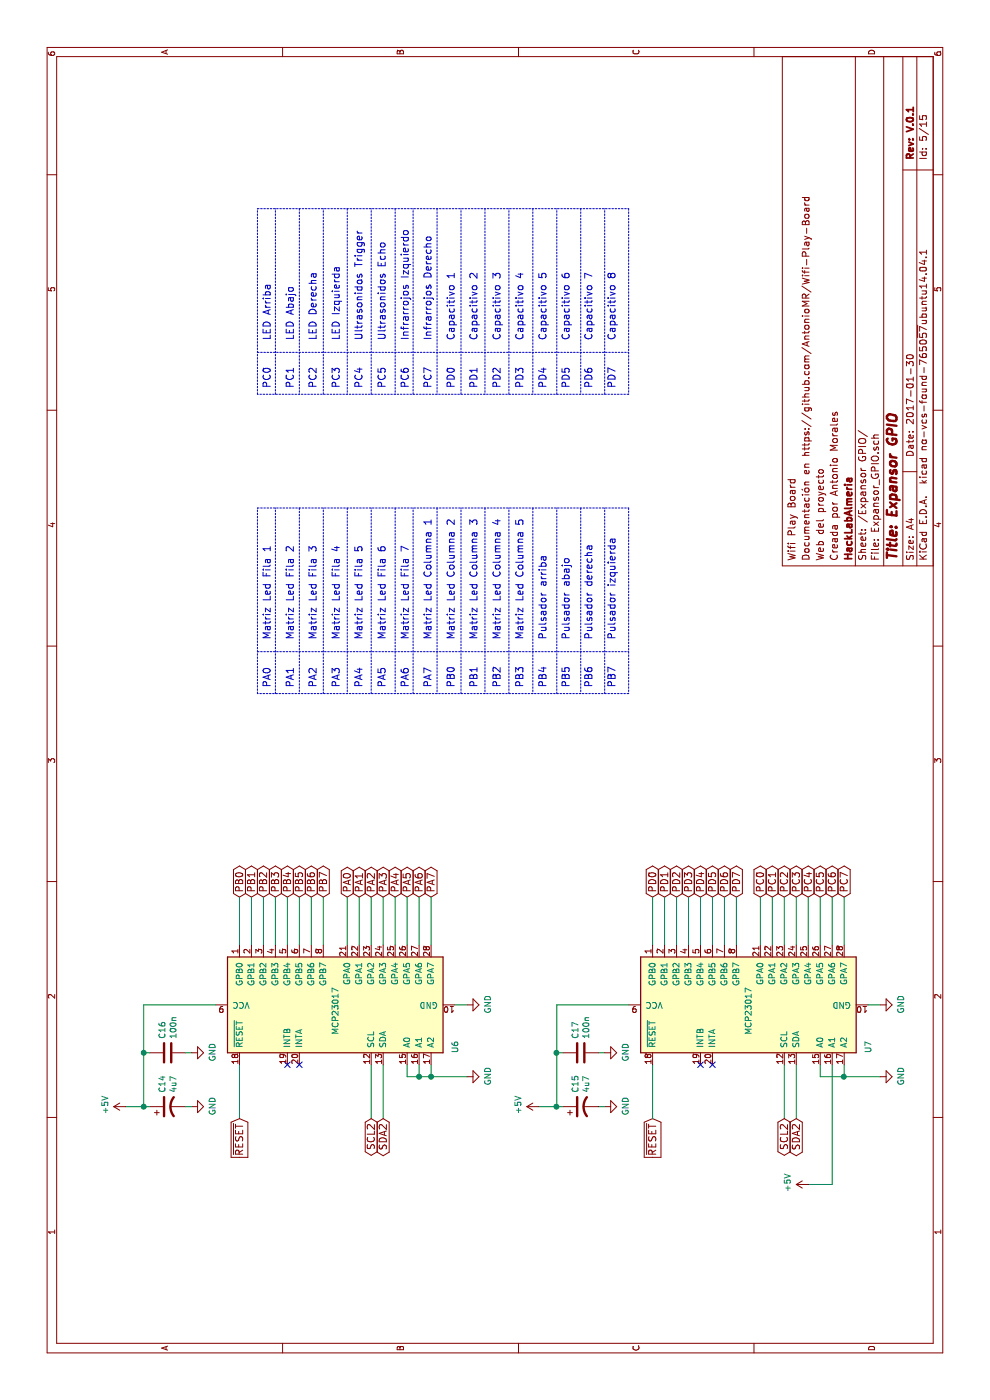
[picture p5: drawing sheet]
EESchema Schematic File Version 2
LIBS:power
LIBS:device
LIBS:transistors
LIBS:conn
LIBS:linear
LIBS:regul
LIBS:74xx
LIBS:cmos4000
LIBS:adc-dac
LIBS:memory
LIBS:xilinx
LIBS:microcontrollers
LIBS:dsp
LIBS:microchip
LIBS:analog_switches
LIBS:motorola
LIBS:texas
LIBS:intel
LIBS:audio
LIBS:interface
LIBS:digital-audio
LIBS:philips
LIBS:display
LIBS:cypress
LIBS:siliconi
LIBS:opto
LIBS:atmel
LIBS:contrib
LIBS:valves
LIBS:Interfaces
LIBS:Microcontroladores
LIBS:connector
LIBS:Pasivos
LIBS:matriz_led
LIBS:Sensores
LIBS:Reles
LIBS:Reguladores
LIBS:Transistores
LIBS:Wifi_PB-cache
EELAYER 26 0
EELAYER END
$Descr A4 11693 8268
encoding utf-8
Sheet 5 15
Title "Expansor GPIO"
Date "2017-01-30"
Rev "V.0.1"
Comp "HackLabAlmeria"
Comment1 "Creada por Antonio Morales"
Comment2 "Web del proyecto "
Comment3 "Documentación en https://github.com/AntonioMR/Wifi-Play-Board"
Comment4 "Wifi Play Board"
$EndDescr
$Comp
L MCP23017 U6
U 1 1
P 3300 2800
F 0 "U6" H 3650 1800 50  0000 C CNN
F 1 "MCP23017" H 3350 2800 50  0000 C CNN
F 2 "Housings_SSOP:SSOP-28_5.3x10.2mm_Pitch0.65mm" H 3350 1850 50  0001 L CNN
F 3 "" H 3550 3800 50  0001 C CNN
F 4 "MICROCHIP TECHNOLOGY" H 3300 2800 60  0001 C CNN "Fabricante"
F 5 "MCP23017-E/SS" H 3300 2800 60  0001 C CNN "Ref"
F 6 "~" H 3300 2800 60  0001 C CNN "Potencia"
F 7 "~" H 3300 2800 60  0001 C CNN "Tolerancia"
F 8 "rs" H 3300 2800 60  0001 C CNN "Provedor"
F 9 "681-1128" H 3300 2800 60  0001 C CNN "Ref_Proveedor"
	1    3300 2800
	-1   0    0    -1  
$EndComp
$Comp
L CP1 C14
U 1 1
P 2450 1400
F 0 "C14" H 2565 1446 50  0000 L CNN
F 1 "4u7" H 2565 1355 50  0000 L CNN
F 2 "Capacitors_SMD:C_1206" H 2450 1400 50  0001 C CNN
F 3 "" H 2450 1400 50  0000 C CNN
F 4 "SAMSUNG" H 1650 1750 60  0001 C CNN "Fabricante"
F 5 "CL31F475ZOFNNNE" H 1650 1750 60  0001 C CNN "Ref"
F 6 "~" H 1650 1750 60  0001 C CNN "Potencia"
F 7 "~" H 1650 1750 60  0001 C CNN "Tolerancia"
F 8 "TME" H 1650 1750 60  0001 C CNN "Provedor"
F 9 "CL31F475ZOFNNNE" H 1650 1750 60  0001 C CNN "Ref_Proveedor"
	1    2450 1400
	1    0    0    -1  
$EndComp
$Comp
L C C16
U 1 1
P 2900 1400
F 0 "C16" H 3015 1446 50  0000 L CNN
F 1 "100n" H 3015 1355 50  0000 L CNN
F 2 "Capacitors_SMD:C_0805" H 2938 1250 50  0001 C CNN
F 3 "" H 2900 1400 50  0000 C CNN
F 4 "SAMSUNG" H 7000 1050 60  0001 C CNN "Fabricante"
F 5 "CL21B104KBCNNNC" H 7000 1050 60  0001 C CNN "Ref"
F 6 "~" H 7000 1050 60  0001 C CNN "Potencia"
F 7 "~" H 7000 1050 60  0001 C CNN "Tolerancia"
F 8 "TME" H 7000 1050 60  0001 C CNN "Provedor"
F 9 "CL21B104KBCNNNC" H 7000 1050 60  0001 C CNN "Ref_Proveedor"
	1    2900 1400
	1    0    0    -1  
$EndComp
$Comp
L GND #PWR052
U 1 1
P 3300 3900
F 0 "#PWR052" H 3300 3650 50  0001 C CNN
F 1 "GND" H 3305 3727 50  0000 C CNN
F 2 "" H 3300 3900 50  0000 C CNN
F 3 "" H 3300 3900 50  0000 C CNN
	1    3300 3900
	1    0    0    -1  
$EndComp
Wire Wire Line
	3300 3900 3300 3800
$Comp
L GND #PWR053
U 1 1
P 2700 3900
F 0 "#PWR053" H 2700 3650 50  0001 C CNN
F 1 "GND" H 2705 3727 50  0000 C CNN
F 2 "" H 2700 3900 50  0000 C CNN
F 3 "" H 2700 3900 50  0000 C CNN
	1    2700 3900
	1    0    0    -1  
$EndComp
Text GLabel 4200 2000 2    60   BiDi ~ 0
PB0
Wire Wire Line
	4200 2000 3800 2000
Text GLabel 4200 2100 2    60   BiDi ~ 0
PB1
Text GLabel 4200 2200 2    60   BiDi ~ 0
PB2
Text GLabel 4200 2300 2    60   BiDi ~ 0
PB3
Text GLabel 4200 2400 2    60   BiDi ~ 0
PB4
Text GLabel 4200 2500 2    60   BiDi ~ 0
PB5
Text GLabel 4200 2600 2    60   BiDi ~ 0
PB6
Text GLabel 4200 2700 2    60   BiDi ~ 0
PB7
Wire Wire Line
	4200 2100 3800 2100
Wire Wire Line
	3800 2200 4200 2200
Wire Wire Line
	4200 2300 3800 2300
Wire Wire Line
	3800 2400 4200 2400
Wire Wire Line
	4200 2500 3800 2500
Wire Wire Line
	3800 2600 4200 2600
Wire Wire Line
	4200 2700 3800 2700
Text GLabel 4200 2900 2    60   BiDi ~ 0
PA0
Wire Wire Line
	4200 2900 3800 2900
Text GLabel 4200 3000 2    60   BiDi ~ 0
PA1
Text GLabel 4200 3100 2    60   BiDi ~ 0
PA2
Text GLabel 4200 3200 2    60   BiDi ~ 0
PA3
Text GLabel 4200 3300 2    60   BiDi ~ 0
PA4
Text GLabel 4200 3400 2    60   BiDi ~ 0
PA5
Text GLabel 4200 3500 2    60   BiDi ~ 0
PA6
Text GLabel 4200 3600 2    60   BiDi ~ 0
PA7
Wire Wire Line
	4200 3000 3800 3000
Wire Wire Line
	3800 3100 4200 3100
Wire Wire Line
	4200 3200 3800 3200
Wire Wire Line
	3800 3300 4200 3300
Wire Wire Line
	4200 3400 3800 3400
Wire Wire Line
	3800 3500 4200 3500
Wire Wire Line
	4200 3600 3800 3600
Wire Wire Line
	2450 1200 3300 1200
Wire Wire Line
	2450 1050 2450 1250
$Comp
L GND #PWR054
U 1 1
P 2450 1600
F 0 "#PWR054" H 2450 1350 50  0001 C CNN
F 1 "GND" H 2455 1427 50  0000 C CNN
F 2 "" H 2450 1600 50  0000 C CNN
F 3 "" H 2450 1600 50  0000 C CNN
	1    2450 1600
	1    0    0    -1  
$EndComp
Wire Wire Line
	2450 1600 2450 1550
Wire Wire Line
	2900 1600 2900 1550
Wire Wire Line
	2900 1250 2900 1200
Connection ~ 2900 1200
$Comp
L GND #PWR055
U 1 1
P 2900 1600
F 0 "#PWR055" H 2900 1350 50  0001 C CNN
F 1 "GND" H 2905 1427 50  0000 C CNN
F 2 "" H 2900 1600 50  0000 C CNN
F 3 "" H 2900 1600 50  0000 C CNN
	1    2900 1600
	1    0    0    -1  
$EndComp
$Comp
L +5V #PWR056
U 1 1
P 2450 1050
F 0 "#PWR056" H 2450 900 50  0001 C CNN
F 1 "+5V" H 2465 1223 50  0000 C CNN
F 2 "" H 2450 1050 50  0000 C CNN
F 3 "" H 2450 1050 50  0000 C CNN
	1    2450 1050
	1    0    0    -1  
$EndComp
Connection ~ 2450 1200
Text Notes 5950 5150 0    60   ~ 0
PA0\n\nPA1\n\nPA2\n\nPA3\n\nPA4\n\nPA5\n\nPA6\n\nPA7\n\nPB0\n\nPB1\n\nPB2\n\nPB3\n\nPB4\n\nPB5\n\nPB6\n\nPB7
Text Notes 6350 5150 0    60   ~ 0
Matriz Led Fila 1\n\nMatriz Led Fila 2\n\nMatriz Led Fila 3\n\nMatriz Led Fila 4\n\nMatriz Led Fila 5\n\nMatriz Led Fila 6\n\nMatriz Led Fila 7\n\nMatriz Led Columna 1\n\nMatriz Led Columna 2\n\nMatriz Led Columna 3\n\nMatriz Led Columna 4\n\nMatriz Led Columna 5\n\nPulsador arriba\n\nPulsador abajo\n\nPulsador derecha\n\nPulsador izquierda
Wire Notes Line
	5900 2300 7450 2300
Wire Notes Line
	7450 2500 5900 2500
Wire Notes Line
	5900 2700 7450 2700
Wire Notes Line
	7450 2900 5900 2900
Wire Notes Line
	5900 3100 7450 3100
Wire Notes Line
	7450 3300 5900 3300
Wire Notes Line
	5900 3450 7450 3450
Wire Notes Line
	7450 3650 5900 3650
Wire Notes Line
	5900 3850 7450 3850
Wire Notes Line
	7450 4050 5900 4050
Wire Notes Line
	5900 4250 7450 4250
Wire Notes Line
	7450 4450 5900 4450
Wire Notes Line
	5900 4650 7450 4650
Wire Notes Line
	7450 2150 7450 5250
Wire Notes Line
	7450 5250 5900 5250
Wire Notes Line
	5900 2150 7450 2150
Wire Notes Line
	5900 5050 7450 5050
Wire Notes Line
	5900 5250 5900 2150
Wire Notes Line
	7450 4850 5900 4850
Wire Wire Line
	2800 3100 2350 3100
Wire Wire Line
	2350 3200 2800 3200
$Comp
L MCP23017 U7
U 1 1
P 3300 6250
F 0 "U7" H 3650 5250 50  0000 C CNN
F 1 "MCP23017" H 3350 6250 50  0000 C CNN
F 2 "Housings_SSOP:SSOP-28_5.3x10.2mm_Pitch0.65mm" H 3350 5300 50  0001 L CNN
F 3 "" H 3550 7250 50  0001 C CNN
F 4 "MICROCHIP TECHNOLOGY" H 3300 6250 60  0001 C CNN "Fabricante"
F 5 "MCP23017-E/SS" H 3300 6250 60  0001 C CNN "Ref"
F 6 "~" H 3300 6250 60  0001 C CNN "Potencia"
F 7 "~" H 3300 6250 60  0001 C CNN "Tolerancia"
F 8 "rs" H 3300 6250 60  0001 C CNN "Provedor"
F 9 "681-1128" H 3300 6250 60  0001 C CNN "Ref_Proveedor"
	1    3300 6250
	-1   0    0    -1  
$EndComp
$Comp
L CP1 C15
U 1 1
P 2450 4850
F 0 "C15" H 2565 4896 50  0000 L CNN
F 1 "4u7" H 2565 4805 50  0000 L CNN
F 2 "Capacitors_SMD:C_1206" H 2450 4850 50  0001 C CNN
F 3 "" H 2450 4850 50  0000 C CNN
F 4 "SAMSUNG" H 1650 1750 60  0001 C CNN "Fabricante"
F 5 "CL31F475ZOFNNNE" H 1650 1750 60  0001 C CNN "Ref"
F 6 "~" H 1650 1750 60  0001 C CNN "Potencia"
F 7 "~" H 1650 1750 60  0001 C CNN "Tolerancia"
F 8 "TME" H 1650 1750 60  0001 C CNN "Provedor"
F 9 "CL31F475ZOFNNNE" H 1650 1750 60  0001 C CNN "Ref_Proveedor"
	1    2450 4850
	1    0    0    -1  
$EndComp
$Comp
L C C17
U 1 1
P 2900 4850
F 0 "C17" H 3015 4896 50  0000 L CNN
F 1 "100n" H 3015 4805 50  0000 L CNN
F 2 "Capacitors_SMD:C_0805" H 2938 4700 50  0001 C CNN
F 3 "" H 2900 4850 50  0000 C CNN
F 4 "SAMSUNG" H 7000 1050 60  0001 C CNN "Fabricante"
F 5 "CL21B104KBCNNNC" H 7000 1050 60  0001 C CNN "Ref"
F 6 "~" H 7000 1050 60  0001 C CNN "Potencia"
F 7 "~" H 7000 1050 60  0001 C CNN "Tolerancia"
F 8 "TME" H 7000 1050 60  0001 C CNN "Provedor"
F 9 "CL21B104KBCNNNC" H 7000 1050 60  0001 C CNN "Ref_Proveedor"
	1    2900 4850
	1    0    0    -1  
$EndComp
$Comp
L GND #PWR057
U 1 1
P 3300 7350
F 0 "#PWR057" H 3300 7100 50  0001 C CNN
F 1 "GND" H 3305 7177 50  0000 C CNN
F 2 "" H 3300 7350 50  0000 C CNN
F 3 "" H 3300 7350 50  0000 C CNN
	1    3300 7350
	1    0    0    -1  
$EndComp
Wire Wire Line
	3300 7350 3300 7250
$Comp
L GND #PWR058
U 1 1
P 2700 7350
F 0 "#PWR058" H 2700 7100 50  0001 C CNN
F 1 "GND" H 2705 7177 50  0000 C CNN
F 2 "" H 2700 7350 50  0000 C CNN
F 3 "" H 2700 7350 50  0000 C CNN
	1    2700 7350
	1    0    0    -1  
$EndComp
Text GLabel 4200 5450 2    60   BiDi ~ 0
PD0
Wire Wire Line
	4200 5450 3800 5450
Text GLabel 4200 5550 2    60   BiDi ~ 0
PD1
Text GLabel 4200 5650 2    60   BiDi ~ 0
PD2
Text GLabel 4200 5750 2    60   BiDi ~ 0
PD3
Text GLabel 4200 5850 2    60   BiDi ~ 0
PD4
Text GLabel 4200 5950 2    60   BiDi ~ 0
PD5
Text GLabel 4200 6050 2    60   BiDi ~ 0
PD6
Text GLabel 4200 6150 2    60   BiDi ~ 0
PD7
Wire Wire Line
	4200 5550 3800 5550
Wire Wire Line
	3800 5650 4200 5650
Wire Wire Line
	4200 5750 3800 5750
Wire Wire Line
	3800 5850 4200 5850
Wire Wire Line
	4200 5950 3800 5950
Wire Wire Line
	3800 6050 4200 6050
Wire Wire Line
	4200 6150 3800 6150
Text GLabel 4200 6350 2    60   BiDi ~ 0
PC0
Wire Wire Line
	4200 6350 3800 6350
Text GLabel 4200 6450 2    60   BiDi ~ 0
PC1
Text GLabel 4200 6550 2    60   BiDi ~ 0
PC2
Text GLabel 4200 6650 2    60   BiDi ~ 0
PC3
Text GLabel 4200 6750 2    60   BiDi ~ 0
PC4
Text GLabel 4200 6850 2    60   BiDi ~ 0
PC5
Text GLabel 4200 6950 2    60   BiDi ~ 0
PC6
Text GLabel 4200 7050 2    60   BiDi ~ 0
PC7
Wire Wire Line
	4200 6450 3800 6450
Wire Wire Line
	3800 6550 4200 6550
Wire Wire Line
	4200 6650 3800 6650
Wire Wire Line
	3800 6750 4200 6750
Wire Wire Line
	4200 6850 3800 6850
Wire Wire Line
	3800 6950 4200 6950
Wire Wire Line
	4200 7050 3800 7050
Wire Wire Line
	2450 4650 3300 4650
Wire Wire Line
	2450 4500 2450 4700
$Comp
L GND #PWR059
U 1 1
P 2450 5050
F 0 "#PWR059" H 2450 4800 50  0001 C CNN
F 1 "GND" H 2455 4877 50  0000 C CNN
F 2 "" H 2450 5050 50  0000 C CNN
F 3 "" H 2450 5050 50  0000 C CNN
	1    2450 5050
	1    0    0    -1  
$EndComp
Wire Wire Line
	2450 5050 2450 5000
Wire Wire Line
	2900 5050 2900 5000
Wire Wire Line
	2900 4700 2900 4650
Connection ~ 2900 4650
$Comp
L GND #PWR060
U 1 1
P 2900 5050
F 0 "#PWR060" H 2900 4800 50  0001 C CNN
F 1 "GND" H 2905 4877 50  0000 C CNN
F 2 "" H 2900 5050 50  0000 C CNN
F 3 "" H 2900 5050 50  0000 C CNN
	1    2900 5050
	1    0    0    -1  
$EndComp
$Comp
L +5V #PWR061
U 1 1
P 2450 4500
F 0 "#PWR061" H 2450 4350 50  0001 C CNN
F 1 "+5V" H 2465 4673 50  0000 C CNN
F 2 "" H 2450 4500 50  0000 C CNN
F 3 "" H 2450 4500 50  0000 C CNN
	1    2450 4500
	1    0    0    -1  
$EndComp
Connection ~ 2450 4650
Text Notes 8450 5150 0    60   ~ 0
PC0\n\nPC1\n\nPC2\n\nPC3\n\nPC4\n\nPC5\n\nPC6\n\nPC7\n\nPD0\n\nPD1\n\nPD2\n\nPD3\n\nPD4\n\nPD5\n\nPD6\n\nPD7
Text Notes 8850 5150 0    60   ~ 0
LED Arriba\n\nLED Abajo\n\nLED Derecha\n\nLED Izquierda\n\nUltrasonidos Trigger\n\nUltrasonidos Echo\n\nInfrarrojos Izquierdo\n\nInfrarrojos Derecho\n\nCapacitivo 1\n\nCapacitivo 2\n\nCapacitivo 3\n\nCapacitivo 4\n\nCapacitivo 5\n\nCapacitivo 6\n\nCapacitivo 7\n\nCapacitivo 8
Wire Notes Line
	8400 2300 9950 2300
Wire Notes Line
	9950 2500 8400 2500
Wire Notes Line
	8400 2700 9950 2700
Wire Notes Line
	9950 2900 8400 2900
Wire Notes Line
	8400 3100 9950 3100
Wire Notes Line
	9950 3300 8400 3300
Wire Notes Line
	8400 3450 9950 3450
Wire Notes Line
	9950 3650 8400 3650
Wire Notes Line
	8400 3850 9950 3850
Wire Notes Line
	9950 4050 8400 4050
Wire Notes Line
	8400 4250 9950 4250
Wire Notes Line
	9950 4450 8400 4450
Wire Notes Line
	8400 4650 9950 4650
Wire Notes Line
	9950 2150 9950 5250
Wire Notes Line
	9950 5250 8400 5250
Wire Notes Line
	8400 2150 9950 2150
Wire Notes Line
	8400 5050 9950 5050
Wire Notes Line
	8400 5250 8400 2150
Wire Notes Line
	9950 4850 8400 4850
Wire Wire Line
	2800 6550 2350 6550
Wire Wire Line
	2350 6650 2800 6650
Wire Wire Line
	3300 1200 3300 1800
Wire Wire Line
	3300 4650 3300 5250
Wire Notes Line
	6250 2150 6250 5250
Wire Notes Line
	8750 2150 8750 5250
Text GLabel 2350 3200 0    60   BiDi ~ 0
SDA2
Text GLabel 2350 3100 0    60   BiDi ~ 0
SCL2
Text GLabel 2350 6550 0    60   BiDi ~ 0
SCL2
Text GLabel 2350 6650 0    60   BiDi ~ 0
SDA2
Wire Wire Line
	2350 2000 2800 2000
Text GLabel 2350 2000 0    60   Input ~ 0
~RESET
Text GLabel 2350 5450 0    60   Input ~ 0
~RESET
Wire Wire Line
	2350 5450 2800 5450
Wire Wire Line
	2700 3900 2700 3400
Wire Wire Line
	2700 3400 2800 3400
Wire Wire Line
	2700 3500 2800 3500
Connection ~ 2700 3500
Wire Wire Line
	2800 3600 2700 3600
Connection ~ 2700 3600
Wire Wire Line
	2800 6850 2700 6850
Wire Wire Line
	2700 6850 2700 7350
Wire Wire Line
	2700 7050 2800 7050
Connection ~ 2700 7050
Wire Wire Line
	2800 6950 1800 6950
Wire Wire Line
	1800 6950 1800 6750
$Comp
L +5V #PWR062
U 1 1
P 1800 6750
F 0 "#PWR062" H 1800 6600 50  0001 C CNN
F 1 "+5V" H 1815 6923 50  0000 C CNN
F 2 "" H 1800 6750 50  0001 C CNN
F 3 "" H 1800 6750 50  0001 C CNN
	1    1800 6750
	1    0    0    -1  
$EndComp
NoConn ~ 2800 2400
NoConn ~ 2800 2500
NoConn ~ 2800 5850
NoConn ~ 2800 5950
$EndSCHEMATC
